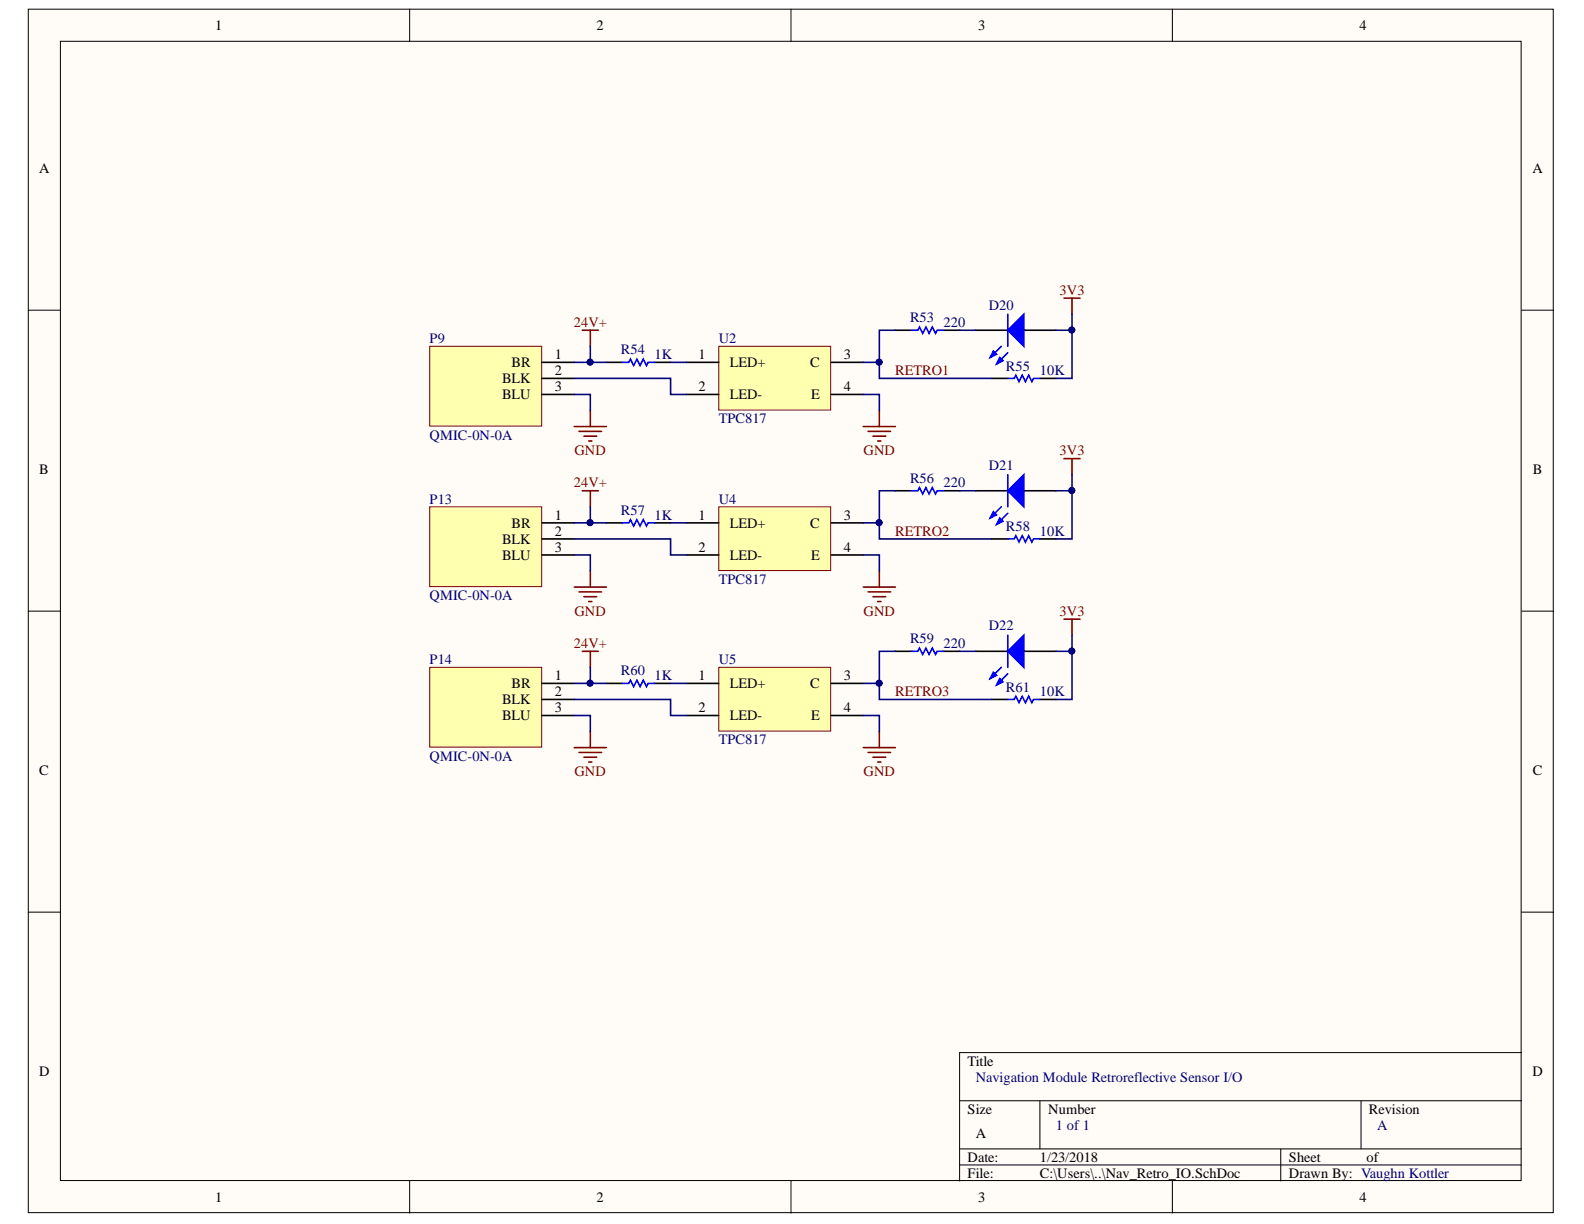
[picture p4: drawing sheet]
<svg xmlns="http://www.w3.org/2000/svg" width="279mm" height="216mm" viewBox="0 0 279 216" stroke-linecap="round" stroke-linejoin="round" font-family="sans-serif">
<g fill="#fffcf8" stroke="#000" stroke-width=".18">
<path d="M5 1.6h269v212.3h-269z"/>
<path d="M10.7 7.3h257.6v200.9h-257.6z"/>
</g>
<g fill="none" stroke="#000" stroke-width=".18">
<path d="M72.3 1.6v5.7M139.5 1.6v5.7M206.8 1.6v5.7M5 54.7h5.7M268.4 54.7h5.7M5 107.8h5.7M268.4 107.8h5.7M5 160.9h5.7M268.4 160.9h5.7M169.3 194.2h99.1M183.4 194.2v8.5M240.1 194.2v8.5"/>
<path d="M268.4 185.7h-99.1v22.6M72.3 208.3v5.7M139.5 208.3v5.7M169.3 202.7h99.1M169.3 205.5h99.1M206.8 208.3v5.7M225.9 202.7v5.6"/>
</g>
<path d="M126.8 61.1h19.7v11.2h-19.7z" fill="#ffffb0" stroke="#800000" stroke-width=".18"/>
<path d="M121.1 63.9h5.7M121.1 69.6h5.7M146.6 63.9h5.7M146.6 69.6h5.7" fill="none" stroke="#000" stroke-width=".28"/>
<path d="M126.8 89.4h19.7v11.2h-19.7z" fill="#ffffb0" stroke="#800000" stroke-width=".18"/>
<path d="M121.1 92.2h5.7M121.1 97.9h5.7M146.6 92.2h5.7M146.6 97.9h5.7" fill="none" stroke="#000" stroke-width=".28"/>
<path d="M126.8 117.7h19.7v11.3h-19.7z" fill="#ffffb0" stroke="#800000" stroke-width=".18"/>
<path d="M121.1 120.5h5.7M121.1 126.2h5.7M146.6 120.5h5.7M146.6 126.2h5.7" fill="none" stroke="#000" stroke-width=".28"/>
<path d="M75.8 61.1h19.7v14.1h-19.7z" fill="#ffffb0" stroke="#800000" stroke-width=".18"/>
<path d="M95.6 63.9h5.7M95.6 66.7h5.7M95.6 69.6h5.7" fill="none" stroke="#000" stroke-width=".28"/>
<path d="M75.8 89.4h19.7v14.1h-19.7z" fill="#ffffb0" stroke="#800000" stroke-width=".18"/>
<path d="M95.6 92.2h5.7M95.6 95.1h5.7M95.6 97.9h5.7" fill="none" stroke="#000" stroke-width=".28"/>
<path d="M75.8 117.7h19.7v14.1h-19.7z" fill="#ffffb0" stroke="#800000" stroke-width=".18"/>
<g fill="none" stroke="#000" stroke-width=".28">
<path d="M157.9 58.3h2.9M166.4 58.3h2.9M107 63.9h2.8M115.5 63.9h2.8M174.9 66.7h2.9M183.4 66.7h2.9M107 92.2h2.8M115.5 92.2h2.8M157.9 86.6h2.9M166.4 86.6h2.9M174.9 95.1h2.9M183.4 95.1h2.9"/>
<path d="M157.9 114.9h2.9M166.4 114.9h2.9M172.1 114.9h5.7M180.6 114.9h5.7M95.6 120.5h5.7M95.6 123.4h5.7M95.6 126.2h5.7M107 120.5h2.8M115.5 120.5h2.8M174.9 123.4h2.9M183.4 123.4h2.9"/>
</g>
<g fill="none" stroke="#800000" stroke-width=".28">
<path d="M102.7 58.3h2.8M104.1 58.3v2.8M187.7 52.6h2.8M189.1 52.6v2.8M101.3 75.2h5.7M102.1 76.1h4M103 76.9h2.3M103.8 77.8h.6M104.1 72.4v2.8M152.3 75.2h5.6M153.1 76.1h4M154 76.9h2.2"/>
<path d="M154.8 77.8h.6M155.1 72.4v2.8M102.7 86.6h2.8M104.1 86.6v2.8M187.7 80.9h2.8M189.1 80.9v2.8M101.3 103.6h5.7M102.1 104.4h4M102.7 114.9h2.8M103 105.3h2.3M103.8 106.1h.6M104.1 100.7v2.9"/>
<path d="M104.1 114.9v2.8M152.3 103.6h5.6M153.1 104.4h4M154 105.3h2.2M154.8 106.1h.6M155.1 100.7v2.9M187.7 109.2h2.8M189.1 109.2v2.8M101.3 131.9h5.7M102.1 132.7h4M103 133.6h2.3M103.8 134.4h.6"/>
<path d="M104.1 129v2.9M152.3 131.9h5.6M153.1 132.7h4M154 133.6h2.2M154.8 134.4h.6M155.1 129v2.9"/>
</g>
<path d="M160.8 58.3h1.1l.3-.6 .6 1.1 .5-1.1 .6 1.1 .6-1.1 .5 1.1 .3-.5h1.1M109.8 63.9h1.1l.3-.6 .6 1.2 .5-1.2 .6 1.2 .6-1.2 .5 1.2 .3-.6h1.2M177.8 66.7h1.1l.3-.5 .5 1.1 .6-1.1 .6 1.1 .5-1.1 .6 1.1 .3-.6h1.1M109.8 92.2h1.1l.3-.5 .6 1.1 .5-1.1 .6 1.1 .6-1.1 .5 1.1 .3-.6h1.2M160.8 86.6h1.1l.3-.6 .6 1.1 .5-1.1 .6 1.1 .6-1.1 .5 1.1 .3-.5h1.1M177.8 95.1h1.1l.3-.6 .5 1.1 .6-1.1 .6 1.1 .5-1.1 .6 1.1 .3-.5h1.1M160.8 114.9h1.1l.3-.6 .6 1.1 .5-1.1 .6 1.1 .6-1.1 .5 1.1 .3-.5h1.1M109.8 120.5h1.1l.3-.5 .6 1.1 .5-1.1 .6 1.1 .6-1.1 .5 1.1 .3-.6h1.2M177.8 123.4h1.1l.3-.6 .5 1.1 .6-1.1 .6 1.1 .5-1.1 .6 1.1 .3-.5h1.1" fill="none" stroke="#00f" stroke-width=".28"/>
<path d="M177.8 114.9l2.8-2.9v5.7z" fill="#00f"/>
<path d="M176.6 117.7l-2 2M177.8 114.9l2.8-2.9v5.7zM177.8 118.8l-2 2" fill="none" stroke="#00f" stroke-width=".28"/>
<path d="M175.2 118.6l.6 .5-1.2 .6z" fill="#00f"/>
<path d="M175.2 118.6l.6 .5-1.2 .6z" fill="none" stroke="#00f" stroke-width=".28"/>
<path d="M176.3 119.7l.6 .6-1.1 .5z" fill="#00f"/>
<path d="M176.3 119.7l.6 .6-1.1 .5zM177.8 112v5.7" fill="none" stroke="#00f" stroke-width=".28"/>
<path d="M172.1 86.6h5.7M180.6 86.6h5.7" fill="none" stroke="#000" stroke-width=".28"/>
<path d="M177.8 86.6l2.8-2.9v5.7z" fill="#00f"/>
<path d="M176.6 89.4l-2 2M177.8 86.6l2.8-2.9v5.7zM177.8 90.5l-2 2" fill="none" stroke="#00f" stroke-width=".28"/>
<path d="M175.2 90.2l.6 .6-1.2 .6z" fill="#00f"/>
<path d="M175.2 90.2l.6 .6-1.2 .6z" fill="none" stroke="#00f" stroke-width=".28"/>
<path d="M176.3 91.4l.6 .5-1.1 .6z" fill="#00f"/>
<path d="M176.3 91.4l.6 .5-1.1 .6zM177.8 83.7v5.7" fill="none" stroke="#00f" stroke-width=".28"/>
<path d="M172.1 58.3h5.7M180.6 58.3h5.7" fill="none" stroke="#000" stroke-width=".28"/>
<path d="M177.8 58.3l2.8-2.9v5.7z" fill="#00f"/>
<path d="M177.8 58.3l2.8-2.9v5.7zM176.6 61.1l-2 2M177.8 62.2l-2 2" fill="none" stroke="#00f" stroke-width=".28"/>
<path d="M175.2 61.9l.6 .6-1.2 .6z" fill="#00f"/>
<path d="M175.2 61.9l.6 .6-1.2 .6z" fill="none" stroke="#00f" stroke-width=".28"/>
<path d="M176.3 63.1l.6 .5-1.1 .6z" fill="#00f"/>
<path d="M177.8 55.4v5.7M176.3 63.1l.6 .5-1.1 .6z" fill="none" stroke="#00f" stroke-width=".28"/>
<g fill="none" stroke="#000080" stroke-width=".28">
<path d="M157.9 58.3h-2.8v5.6h-2.8M169.3 58.3h2.8M189.1 55.4v2.9h-2.8M189.1 58.3v8.4h-2.8M101.3 69.6h2.8v2.8M101.3 66.7h17v2.9h2.8M104.1 61.1v2.8h-2.8M104.1 63.9h2.9M118.3 63.9h2.8M152.3 69.6h2.8v2.8M155.1 63.9v2.8h19.8M101.3 97.9h2.8v2.8"/>
<path d="M101.3 95.1h17v2.8h2.8M104.1 89.4v2.8h-2.8M104.1 92.2h2.9M118.3 92.2h2.8M152.3 97.9h2.8v2.8M155.1 92.2v2.9h19.8M157.9 86.6h-2.8v5.6h-2.8M169.3 86.6h2.8M189.1 83.7v2.9h-2.8M189.1 86.6v8.5h-2.8M104.1 117.7v2.8h-2.8M157.9 114.9h-2.8v5.6"/>
<path d="M169.3 114.9h2.8M189.1 112v2.9h-2.8M189.1 114.9v8.5h-2.8M101.3 126.2h2.8v2.8M101.3 123.4h17v2.8h2.8M104.1 120.5h2.9M118.3 120.5h2.8M152.3 126.2h2.8v2.8M152.3 120.5h2.8v2.9h19.8"/>
</g>
<g fill="#000080" stroke="#000080" stroke-width=".18">
<circle cx="104.1" cy="63.9" r=".52"/>
<circle cx="104.1" cy="92.2" r=".52"/>
<circle cx="104.1" cy="120.5" r=".52"/>
<circle cx="155.1" cy="63.9" r=".52"/>
<circle cx="155.1" cy="92.2" r=".52"/>
<circle cx="155.1" cy="120.5" r=".52"/>
<circle cx="189" cy="58.2" r=".52"/>
<circle cx="189" cy="86.5" r=".52"/>
<circle cx="189" cy="114.8" r=".52"/>
</g>
<g font-size="2.5">
<text x="38" y="5.3">1</text>
<text x="105.2" y="5.3">2</text>
<text x="172.5" y="5.3">3</text>
<text x="239.8" y="5.3">4</text>
<text x="6.9" y="30.4">A</text>
<text x="270.3" y="30.4">A</text>
<text x="90.2" y="64.8">BR</text>
<text x="97.9" y="63.3">1</text>
<text x="123.2" y="63.3">1</text>
<text x="128.7" y="64.8">LED+</text>
<text x="142.9" y="64.8">C</text>
<text x="148.9" y="63.3">3</text>
<text x="88.6" y="67.6">BLK</text>
<text x="88.6" y="70.4">BLU</text>
<text x="97.9" y="66.2">2</text>
<text x="97.9" y="69">3</text>
<text x="123.2" y="69">2</text>
<text x="128.7" y="70.4">LED-</text>
<text x="143.1" y="70.4">E</text>
<text x="148.9" y="69">4</text>
<text x="6.9" y="83.5">B</text>
<text x="270.4" y="83.5">B</text>
<text x="88.6" y="96">BLK</text>
<text x="90.2" y="93.1">BR</text>
<text x="97.9" y="91.6">1</text>
<text x="97.9" y="94.5">2</text>
<text x="123.2" y="91.6">1</text>
<text x="128.7" y="93.1">LED+</text>
<text x="142.9" y="93.1">C</text>
<text x="148.9" y="91.6">3</text>
<text x="88.6" y="98.7">BLU</text>
<text x="97.9" y="97.3">3</text>
<text x="123.2" y="97.3">2</text>
<text x="128.7" y="98.7">LED-</text>
<text x="143.1" y="98.7">E</text>
<text x="148.9" y="97.3">4</text>
<text x="97.9" y="120">1</text>
<text x="123.2" y="120">1</text>
<text x="148.9" y="120">3</text>
<text x="88.6" y="124.2">BLK</text>
<text x="90.2" y="121.4">BR</text>
<text x="97.9" y="122.8">2</text>
<text x="97.9" y="125.6">3</text>
<text x="123.2" y="125.6">2</text>
<text x="128.7" y="121.4">LED+</text>
<text x="142.9" y="121.4">C</text>
<text x="148.9" y="125.6">4</text>
<text x="88.6" y="127.1">BLU</text>
<text x="128.7" y="127.1">LED-</text>
<text x="143.1" y="127.1">E</text>
<text x="6.9" y="136.6">C</text>
<text x="270.4" y="136.6">C</text>
<text x="6.9" y="189.7">D</text>
<text x="170.7" y="187.9">Title</text>
<text x="270.3" y="189.7">D</text>
<text x="170.7" y="196.5">Size</text>
<text x="184.9" y="196.5">Number</text>
<text x="241.5" y="196.5">Revision</text>
<text x="172.1" y="200.7">A</text>
<text x="170.7" y="204.9">Date:</text>
<text x="170.7" y="207.7">File:</text>
<text x="183.4" y="204.9">1/23/2018</text>
<text x="183.4" y="207.7">C:\Users\..\Nav_Retro_IO.SchDoc</text>
<text x="227.3" y="204.9">Sheet</text>
<text x="227.3" y="207.7">Drawn By: Vaughn Kottler</text>
<text x="241.1" y="204.9">of</text>
<text x="38" y="212">1</text>
<text x="105.2" y="212">2</text>
<text x="172.5" y="212">3</text>
<text x="239.8" y="212">4</text>
</g>
<g font-size="2.5" fill="#800000">
<text x="186.9" y="52">3V3</text>
<text x="101.2" y="57.7">24V+</text>
<text x="157.9" y="66.2">RETRO1</text>
<text x="101.3" y="80.3">GND</text>
<text x="152.3" y="80.3">GND</text>
<text x="186.9" y="80.3">3V3</text>
<text x="101.2" y="86">24V+</text>
<text x="157.9" y="94.5">RETRO2</text>
<text x="101.3" y="108.6">GND</text>
<text x="152.3" y="108.6">GND</text>
<text x="186.9" y="108.6">3V3</text>
<text x="101.2" y="114.3">24V+</text>
<text x="157.9" y="122.8">RETRO3</text>
<text x="101.3" y="137">GND</text>
<text x="152.3" y="137">GND</text>
</g>
<g font-size="2.5" fill="#000080">
<text x="160.5" y="56.8">R53</text>
<text x="166.4" y="57.7">220</text>
<text x="174.4" y="54.6">D20</text>
<text x="75.8" y="60.5">P9</text>
<text x="109.5" y="62.5">R54</text>
<text x="115.4" y="63.3">1K</text>
<text x="126.8" y="60.5">U2</text>
<text x="177.4" y="65.4">R55</text>
<text x="183.4" y="66.2">10K</text>
<text x="75.8" y="77.5">QMIC-0N-0A</text>
<text x="126.8" y="74.7">TPC817</text>
<text x="174.4" y="82.9">D21</text>
<text x="75.8" y="88.9">P13</text>
<text x="126.8" y="88.9">U4</text>
<text x="160.5" y="85.1">R56</text>
<text x="166.4" y="86">220</text>
<text x="109.5" y="90.8">R57</text>
<text x="115.4" y="91.6">1K</text>
<text x="177.4" y="93.7">R58</text>
<text x="183.4" y="94.5">10K</text>
<text x="75.8" y="105.8">QMIC-0N-0A</text>
<text x="126.8" y="103">TPC817</text>
<text x="160.5" y="113.5">R59</text>
<text x="174.4" y="111.2">D22</text>
<text x="75.8" y="117.2">P14</text>
<text x="109.5" y="119.1">R60</text>
<text x="115.4" y="120">1K</text>
<text x="126.8" y="117.2">U5</text>
<text x="166.4" y="114.3">220</text>
<text x="177.4" y="122">R61</text>
<text x="183.4" y="122.8">10K</text>
<text x="126.8" y="131.3">TPC817</text>
<text x="75.8" y="134.2">QMIC-0N-0A</text>
<text x="172.1" y="190.8">Navigation Module Retroreflective Sensor I/O</text>
<text x="186.2" y="199.3">1 of 1</text>
<text x="242.9" y="199.3">A</text>
</g>
</svg>
